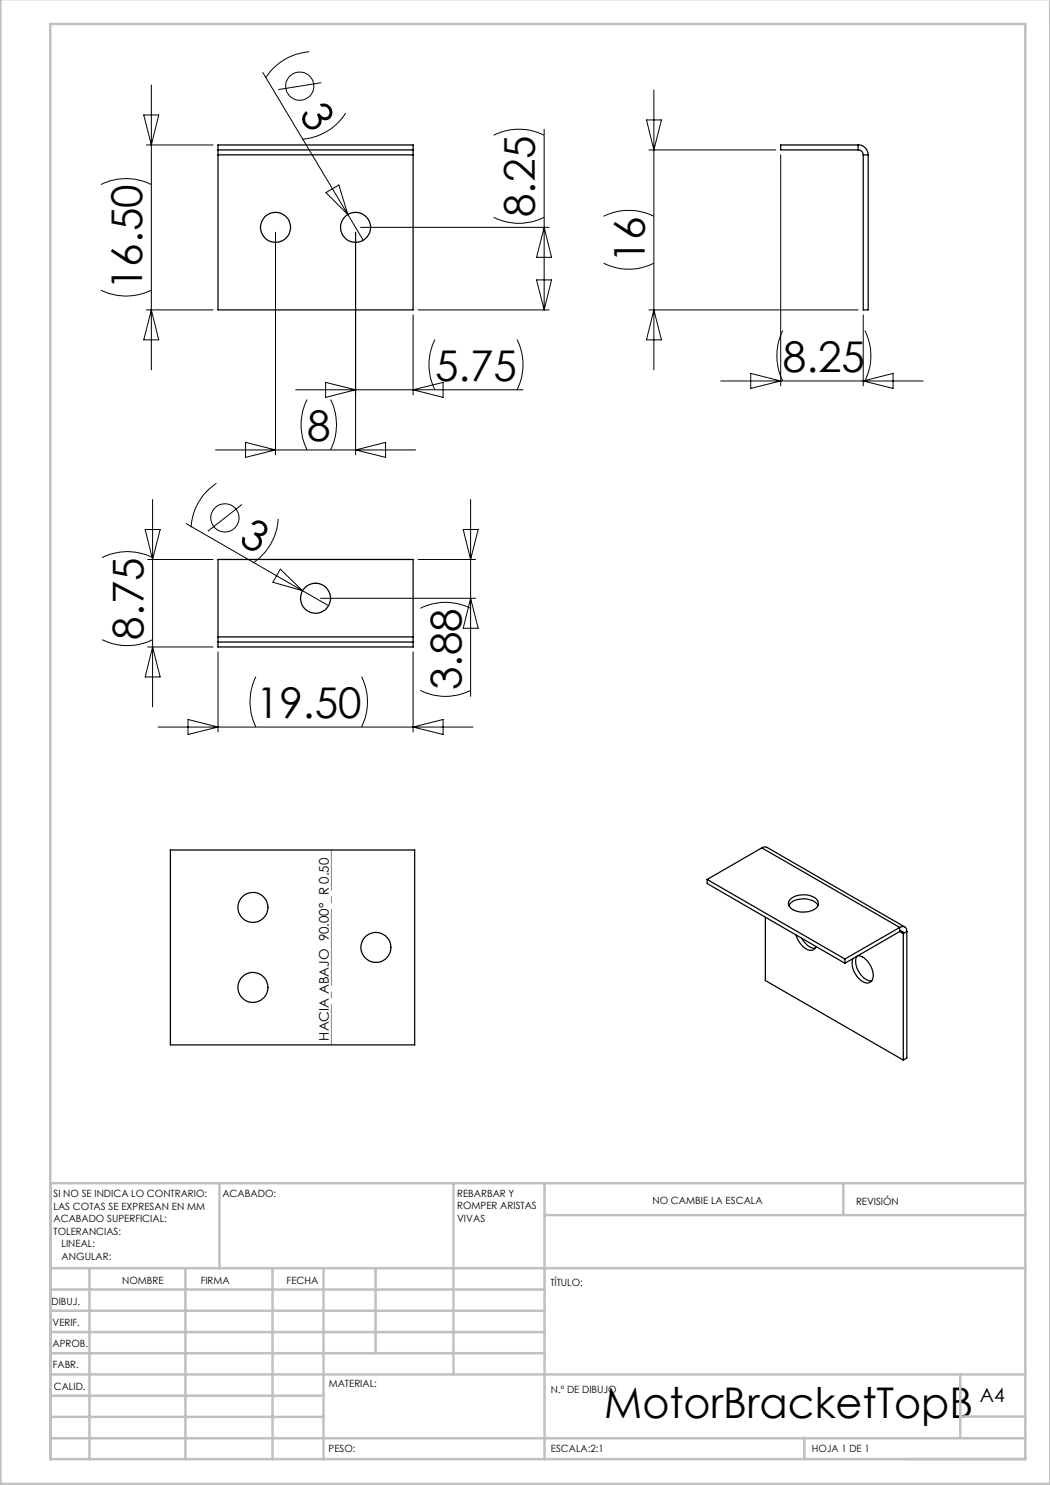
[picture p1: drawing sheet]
<svg xmlns="http://www.w3.org/2000/svg" width="210mm" height="297mm" viewBox="0 0 210 297" stroke-linecap="round" stroke-linejoin="round" font-family="sans-serif">
<g fill="none" stroke="#000" stroke-width=".2">
<path d="M30.3 17v57M52.6 14.5l20 33.5M61.8 10.4a11.4 11.4 0 0 0-8.7 5.2M64.2 16.5l-8.5 1.4M130.8 18v56M20.2 36.9a11.5 11.5 0 0 1 10.1 0M28.8 23h3l-1.5 6zM29.3 29h13.3M65.2 38.5l2.6-1.5 1.8 5.9zM69.1 22.6a11.4 11.4 0 0 1-8.7 5.2M98.7 27.1a11.2 11.2 0 0 1 10.1 0M108.8 25.9v36.1"/>
<path d="M129.3 24h3l-1.5 6zM129.8 30h25.4M156.1 31v46.2M20.2 58a11.2 11.2 0 0 0 10.1 0M55.1 46.5v44.5M71.1 46.5v44.5M72.1 45.5h37.7M98.7 43.5a11.2 11.2 0 0 0 10.1 0M107.3 56h3l-1.5 6zM108.8 45.5l1.5 6h-3zM120.7 52.6a11.1 11.1 0 0 0 10.1 0M120.7 43.2a11.4 11.4 0 0 1 10.1 0"/>
<path d="M29.3 62h13.3M30.3 62l1.5 6h-3zM59.1 78h45.5M61.4 79.9a11.2 11.2 0 0 0 0 10.1M65.1 76.5l6 1.5-6 1.5zM66.1 79.9a11.2 11.2 0 0 1 0 10.1M82.6 63v16M82.6 78l6-1.5v3zM83.6 62h26.2M87 67.9a11.1 11.1 0 0 0 0 10.1M103.4 67.9a11.1 11.1 0 0 1 0 10.1M129.8 62h41.8"/>
<path d="M130.8 62l1.5 6h-3zM144.1 76.2h40.5M150.1 74.7l6 1.5-6 1.5zM156.6 66.1a11.2 11.2 0 0 0 0 10.1M172.6 63v14.2M172.6 76.2l6-1.5v3zM173 66.1a11.2 11.2 0 0 1 0 10.1M30.5 99.9v41.5M43.1 90h40M43.3 96.7a11.3 11.3 0 0 0-5.1 8.8M49.1 88.5l6 1.5-6 1.5zM71.1 90l6-1.5v3z"/>
<path d="M94.1 99.9v39.4M20.4 111.5a11.2 11.2 0 0 1 10.1 0M29 105.9h3l-1.5 6zM29.5 111.9h13.1M37.3 104.7l23.2 13.4M48.4 100.9l-6.8 5.4M55.6 103.8a11.3 11.3 0 0 1-5 8.8M56.1 113.8l4.4 4.3-5.9-1.7zM60.5 118.1l5.2 3M64.1 119.7h31M83.6 111.9h11.5M92.6 105.9h3l-1.5 6z"/>
<path d="M94.1 119.7l1.5 6h-3zM20.4 127.9a11.5 11.5 0 0 0 10.1 0M29.5 129.4h13.1M30.5 129.4l1.5 6h-3zM43.6 130.4v16M51.2 135.3a11.2 11.2 0 0 0 0 10.1M72.3 135.3a11.5 11.5 0 0 1 0 10.1M82.6 130.4v16M84.1 138.1a11.1 11.1 0 0 0 10 0M84.1 121.7a11.1 11.1 0 0 1 10 0M31.6 145.4h63M37.6 143.9l6 1.5-6 1.5z"/>
<path d="M82.6 145.4l6-1.5v3z"/>
<circle cx="59.9" cy="17.2" r="2.82"/>
<circle cx="45" cy="103.6" r="2.82"/>
</g>
<path d="M66.3 170v39" fill="none" stroke="#808080" stroke-width=".2" stroke-dasharray="15.2 1.3 1.3 1.3" stroke-dashoffset="7.2"/>
<g fill="none" stroke="#c0c0c0" stroke-width=".5">
<path d="M.1 -.1v296.9h209.9v-296.9M10.1 4.8h195v287h-195zM43.9 236.6v17M90.7 236.6v38.3M108.9 236.6v55.3M168.7 236.6v6.3M205.1 236.6h-195v55.3M10.1 253.6h195M10.1 257.9h98.8M17.9 253.6v38.3M37.1 253.6v38.3M54.5 253.6v38.3"/>
<path d="M64.7 253.6v38.3M75.1 253.6v17M108.9 243h96.2M10.1 270.6h98.8M10.1 266.4h98.8M10.1 262.1h98.8M10.1 279.1h54.6M10.1 274.9h195M192.1 274.8v12.7M10.1 287.7h195M10.1 283.4h54.6M160.9 287.5v4.3"/>
<path d="M192.1 283.3h13"/>
</g>
<g fill="none" stroke="#000" stroke-width=".25">
<path d="M43.6 30v1M43.6 30v-1h39v1M43.6 31v31h39v-31M43.6 30h39M43.6 31h39M82.6 30v1M171.6 29a1.97 1.97 0 0 1 2 2M171.6 30a1.02 1.02 0 0 1 1 1M171.6 29h-15.5v1h15.5M171.6 29v1M172.6 31h1M172.6 31v31h1v-31"/>
<path d="M43.6 127.4v1M43.6 127.4v-15.5h39v15.5M43.6 128.4v1h39v-1M43.6 128.4h39M43.6 127.4h39M82.6 127.4v1M34.1 170h48.8v39h-48.8zM141.4 175.9l27.6 15.9M141.4 175.9v.8l27.6 15.9M152.4 169.6l.7-.2 .3 .1 27.5 15.9M152.4 169.6l27.6 15.9M152.4 169.6l-11 6.3"/>
<path d="M158.2 179.7a4.2 4.2 0 0 1 5.3 .4 1.42 1.42 0 0 1-1.2 2 3.9 3.9 0 0 1-4.5-1l-.1-.7zM153.1 183.4v12.7l27.6 15.9M157.8 181.1a3.8 3.8 0 0 1 4.7-1l.8 .6 .3 .4M159.2 187a3.9 3.9 0 0 0 3.1 3.1l.6-.3 .3-.5M160.3 187.6a3.5 3.5 0 0 0 2.7 2M169 191.8v.8M171.3 191.3a4.1 4.1 0 0 0 2.8 4.9h.2M171.6 191.1a4.1 4.1 0 0 1 2.9 4.7 1.33 1.33 0 0 1-2.3 .3 4.1 4.1 0 0 1-1.6-4.4M180 185.5a.86 .86 0 0 1 .9-.1 .86 .86 0 0 1 .5 .9M180 186.3a.44 .44 0 0 1 .5 0 .44 .44 0 0 1 .2 .4M180 185.5l-11 6.3M180 185.5v.8"/>
<path d="M180 186.3l-11 6.3M180 186.3l.7 .4M180.7 186.7v25.3M181.4 186.3l-.7 .4M181.4 186.3v25.3l-.7 .4"/>
<circle cx="55.1" cy="45.5" r="3"/>
<circle cx="71.1" cy="45.5" r="3"/>
<circle cx="63.1" cy="119.7" r="3"/>
<circle cx="50.6" cy="197.5" r="3"/>
<circle cx="50.6" cy="181.5" r="3"/>
<circle cx="75.2" cy="189.5" r="2.99"/>
</g>
<g font-size="8.5">
<text x="59.7" y="22.8" transform="rotate(59 59.7 22.8)">3</text>
<text x="107" y="43.4" transform="rotate(-90 107 43.4)">8.25</text>
<text x="129" y="52.6" transform="rotate(-90 129 52.6)">16</text>
<text x="28.4" y="58" transform="rotate(-90 28.4 58)">16.50</text>
<text x="87" y="76.1">5.75</text>
<text x="156.6" y="74.3">8.25</text>
<text x="61.4" y="88.1">8</text>
<text x="47.5" y="108.6" transform="rotate(30 47.5 108.6)">3</text>
<text x="28.7" y="127.9" transform="rotate(-90 28.7 127.9)">8.75</text>
<text x="51.2" y="143.5">19.50</text>
<text x="92.3" y="138.1" transform="rotate(-90 92.3 138.1)">3.88</text>
<text x="120.9" y="283.5">MotorBracketTopB</text>
</g>
<text font-size="3.9" x="196" y="280.4">A4</text>
<text font-size="2.7" x="65.8" y="208.1" transform="rotate(-90 65.8 208.1)">HACIA ABAJO 90.00° R 0.50</text>
<g font-size="2">
<text x="10.7" y="239.5">SI NO SE INDICA LO CONTRARIO:</text>
<text x="44.5" y="239.5">ACABADO:</text>
<text x="91.4" y="239.4">REBARBAR Y</text>
<text x="10.7" y="242">LAS COTAS SE EXPRESAN EN MM</text>
<text x="10.7" y="244.5">ACABADO SUPERFICIAL:</text>
<text x="91.4" y="241.9">ROMPER ARISTAS</text>
<text x="91.4" y="244.4">VIVAS</text>
<text x="130.5" y="240.8">NO CAMBIE LA ESCALA</text>
<text x="171.2" y="241">REVISIÓN</text>
<text x="10.7" y="247">TOLERANCIAS:</text>
<text x="12.3" y="249.5">LINEAL:</text>
<text x="12.3" y="252">ANGULAR:</text>
<text x="24.4" y="256.9">NOMBRE</text>
<text x="40.1" y="256.8">FIRMA</text>
<text x="57.3" y="256.8">FECHA</text>
<text x="110.1" y="257.1">TÍTULO:</text>
<text x="10.3" y="260.9">DIBUJ.</text>
<text x="10.5" y="269.3">APROB.</text>
<text x="10.5" y="265.2">VERIF.</text>
<text x="10.6" y="273.6">FABR.</text>
<text x="10.8" y="278">CALID.</text>
<text x="65.8" y="277.4">MATERIAL:</text>
<text x="110.2" y="278.5">N.º DE DIBUJO</text>
<text x="65.7" y="290.4">PESO:</text>
<text x="110.2" y="290.5">ESCALA:2:1</text>
<text x="162.4" y="290.4">HOJA 1 DE 1</text>
</g>
</svg>
